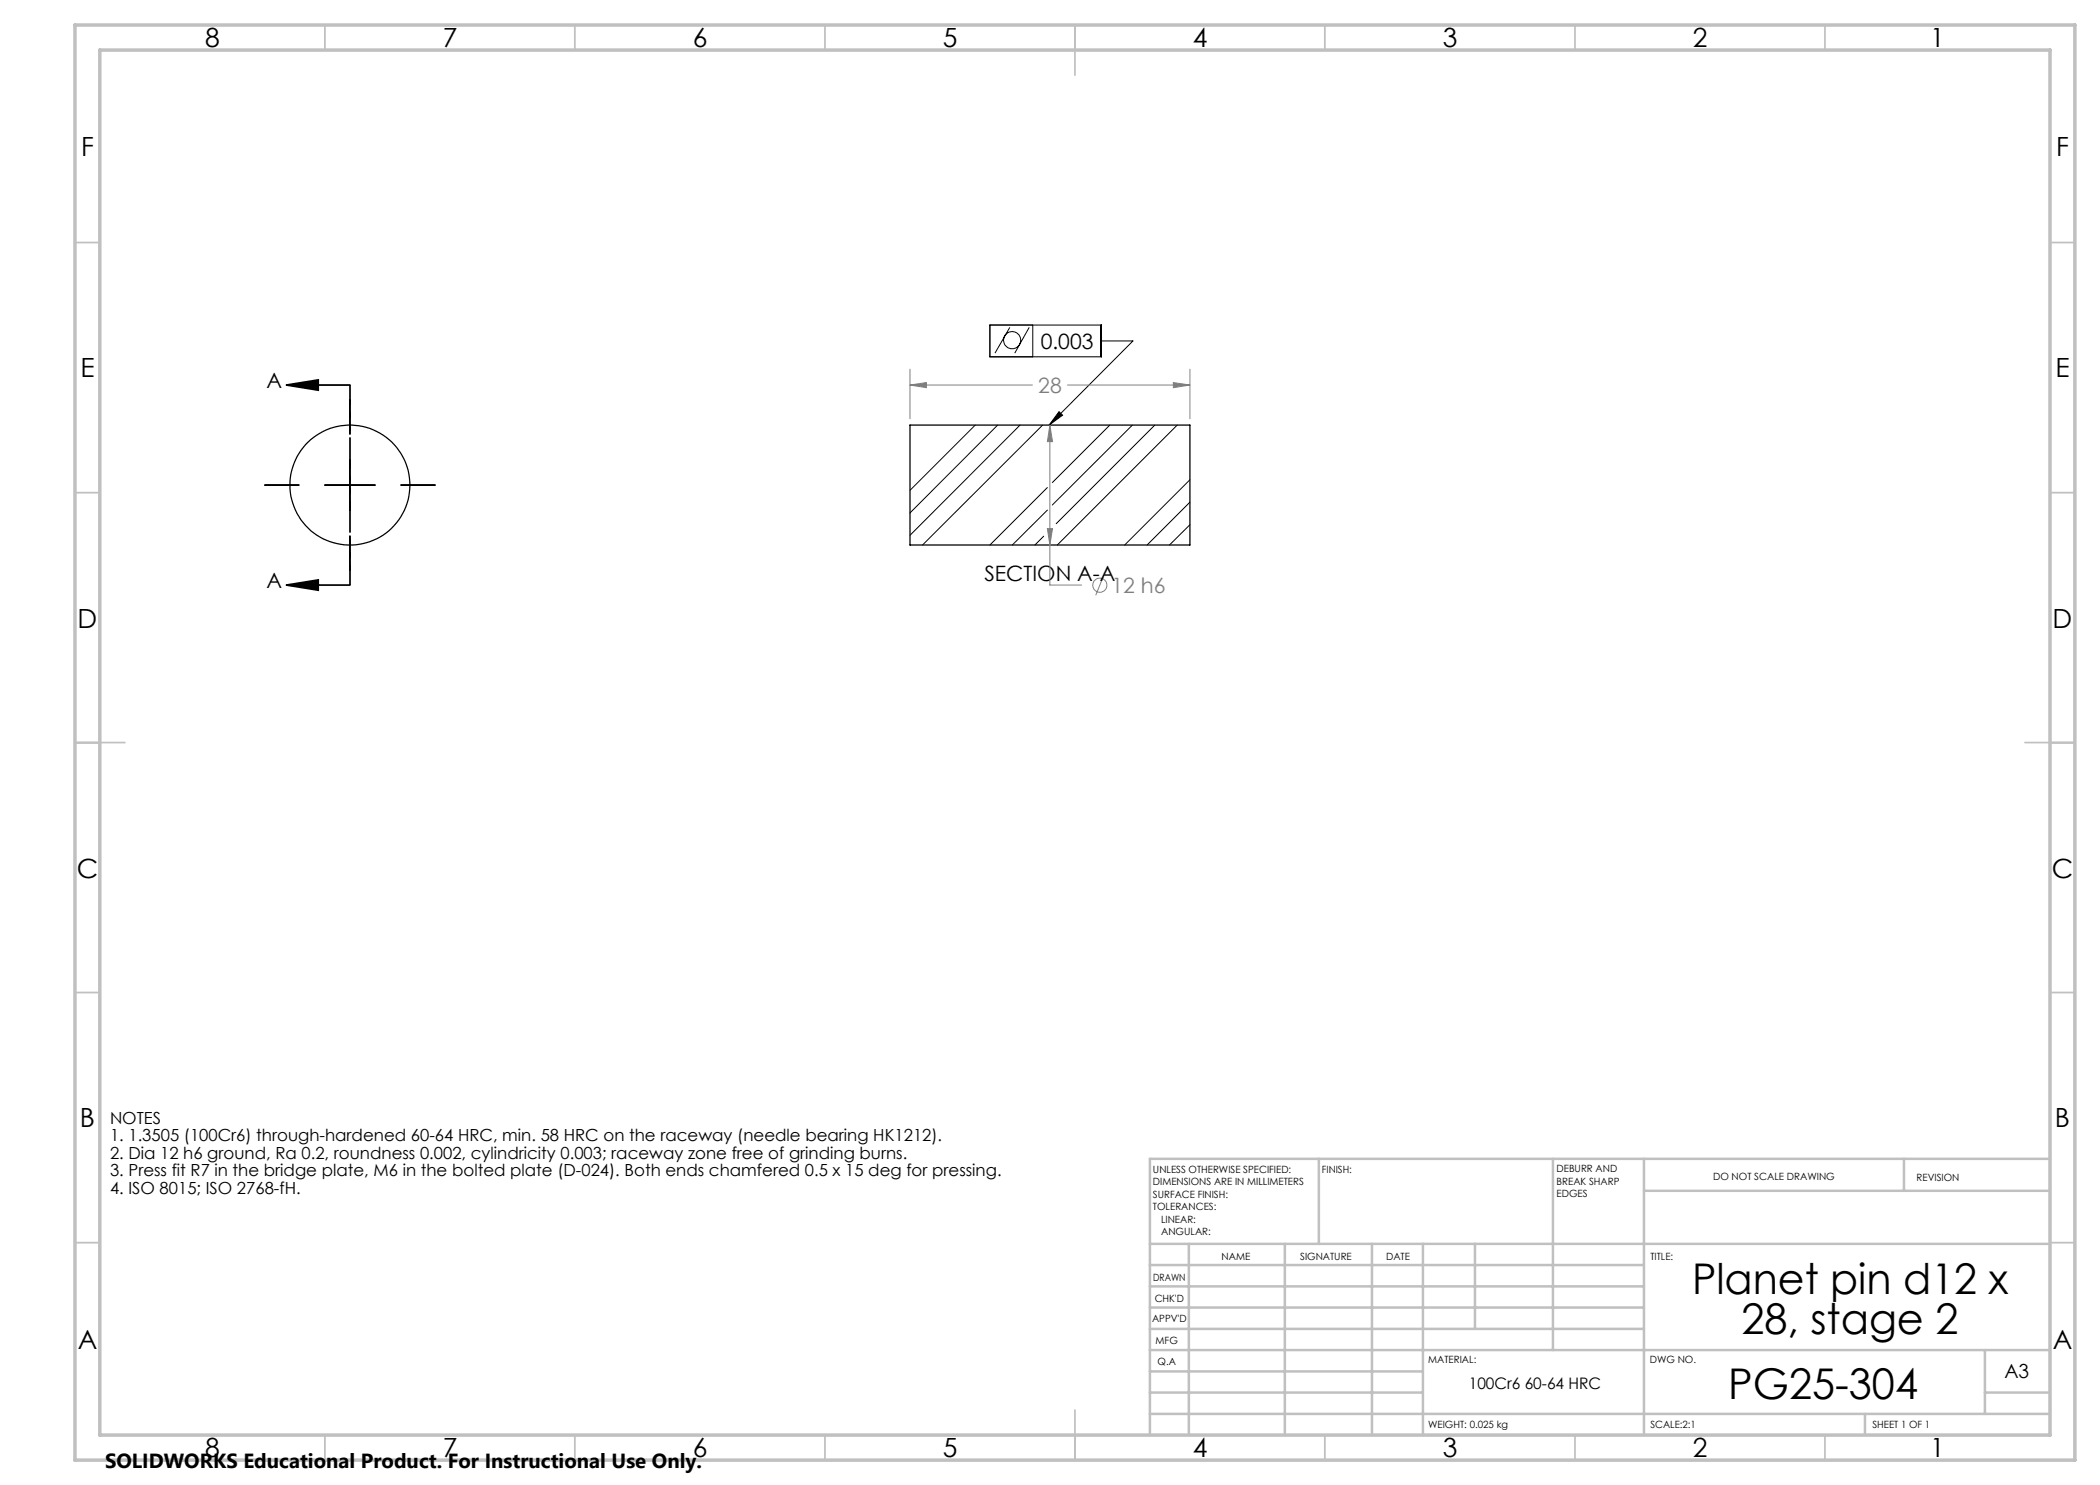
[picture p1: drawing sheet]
<svg xmlns="http://www.w3.org/2000/svg" width="420mm" height="297mm" viewBox="0 0 420 297" stroke-linecap="round" stroke-linejoin="round" font-family="sans-serif">
<g fill="none" stroke="#000" stroke-width=".25">
<path d="M182 85h56v24h-56z"/>
<circle cx="70" cy="97" r="12"/>
</g>
<g fill="none" stroke="#000" stroke-width=".2">
<path d="M70 79.9v7M198 65h22.2v6.4h-22.2zM202 65.5l-3 5.1M205.8 65.5l-2.8 5.1M206.6 65v6.4M220.2 68.2h6.4l-16.8 16.8M52.9 97h6.9M64.9 97h10.2M70 91.9v10.2M80.2 97h6.9M195.1 85l-13.1 13.1M199.5 85l-17.5 17.6"/>
<path d="M204 85l-22 22.1M208.5 85l-24 24M209.5 97.5l-11.5 11.5M211.8 82.3l.7 .7-2.7 2zM222 85l-11.5 11.5M226.5 85l-16 16M231 85l-19.8 19.7M235.4 85l-23.9 24M238 96l-13.1 13M70 107.2v6.9M208.7 107.2l-1.7 1.8M209.5 102l-7 7"/>
<path d="M238 100.4l-8.6 8.6M238 104.9l-4.1 4.1"/>
<circle cx="202.4" cy="68" r="1.72"/>
</g>
<g fill="none" stroke="#808080" stroke-width=".2">
<path d="M182 77l3.3-.5v1zM182 73.8v9.9M182 77h24.5M213.5 77h24.5M234.7 76.5l3.3 .5-3.3 .5zM238 73.8v9.9M210 85l.5 3.3h-1zM210 85v32h6.3M209.5 105.7h1l-.5 3.3zM220.8 115l-1.7 4.1"/>
<circle cx="220" cy="117" r="1.41"/>
</g>
<path d="M57.3 77l6.3-1v2zM57.3 77h12.7M57.3 117l6.3-1v2zM57.3 117h12.7" fill="none" stroke="#000" stroke-width=".35"/>
<path d="M70 77v40" fill="none" stroke="#000" stroke-width=".35" stroke-dasharray="6.3 1.3 1.3 1.3 1.3 1.3" stroke-dashoffset="2.2" stroke-linecap="butt"/>
<g fill="none" stroke="#c0c0c0" stroke-width=".35">
<path d="M65 5v5M115 5v5M165 5v5M215 5v10M265 5v5M315 5v5M365 5v5M15 48.5h5M410 48.5h5M15 98.5h5M410 98.5h5M15 148.5h10"/>
<path d="M405 148.5h10M15 198.5h5M410 198.5h5M15 248.5h5M410 248.5h5M65 287v5M115 287v5M165 287v5M215 282v10M265 287v5M315 287v5M365 287v5"/>
</g>
<g fill="none" stroke="#c0c0c0" stroke-width=".5">
<path d="M263.8 231.8v17M310.6 231.8v38.2M328.8 231.8v55.2M328.8 238.2h81.2M380.8 231.8v6.4M410 231.8h-180v55.2M230 248.8h180M230 257.3h98.8M230 253h98.8M237.8 248.8v38.2M257 248.8v38.2M274.4 248.8v38.2"/>
<path d="M284.6 248.8v38.2M295 248.8v17M230 265.8h98.8M230 261.5h98.8M230 278.5h54.6M230 274.3h54.6M230 270h180M397 278.5h13M397 270v12.8M230 282.8h180M373 282.8v4.2"/>
</g>
<path d="M15 5h400v287h-400zM20 10h390v277h-390z" fill="none" stroke="#c0c0c0" stroke-width=".7"/>
<g fill="#000">
<path d="M211.8 82.3l.7 .7-2.7 2z"/>
<path d="M57.3 77l6.3-1v2zM57.3 117l6.3-1v2z"/>
</g>
<path d="M210 85l.5 3.3h-1zM209.5 105.7h1l-.5 3.3zM182 77l3.3-.5v1zM234.7 76.5l3.3 .5-3.3 .5z" fill="#808080"/>
<g font-size="8.5">
<text x="338.4" y="258.8">Planet pin d12 x</text>
<text x="348.3" y="266.9">28, stage 2</text>
<text x="345.6" y="279.7">PG25-304</text>
</g>
<g font-size="5.3">
<text x="41" y="9.5">8</text>
<text x="88.5" y="9.5">7</text>
<text x="138.5" y="9.5">6</text>
<text x="188.5" y="9.5">5</text>
<text x="238.5" y="9.5">4</text>
<text x="288.5" y="9.5">3</text>
<text x="338.5" y="9.5">2</text>
<text x="386" y="9.5">1</text>
<text x="16.2" y="31.3">F</text>
<text x="411.2" y="31.3">F</text>
<text x="16.1" y="75.5">E</text>
<text x="411.1" y="75.5">E</text>
<text x="15.5" y="125.5">D</text>
<text x="410.5" y="125.5">D</text>
<text x="15.4" y="175.5">C</text>
<text x="410.4" y="175.5">C</text>
<text x="16" y="225.5">B</text>
<text x="411" y="225.5">B</text>
<text x="15.5" y="269.8">A</text>
<text x="410.5" y="269.8">A</text>
<text x="41" y="291.5">8</text>
<text x="88.5" y="291.5">7</text>
<text x="138.5" y="291.5">6</text>
<text x="188.5" y="291.5">5</text>
<text x="238.5" y="291.5">4</text>
<text x="288.5" y="291.5">3</text>
<text x="338.5" y="291.5">2</text>
<text x="386" y="291.5">1</text>
</g>
<g font-size="4.2">
<text x="208.1" y="69.8">0.003</text>
<text x="53.3" y="77.7">A</text>
<text x="53.3" y="117.7">A</text>
<text x="196.9" y="116.2">SECTION A-A</text>
</g>
<g font-size="4.2" fill="#808080">
<text x="207.7" y="78.6">28</text>
<text x="222.3" y="118.6">12 h6</text>
</g>
<text font-size="4.1" x="21" y="293.7">SOLIDWORKS Educational Product. For Instructional Use Only.</text>
<text font-size="3.9" x="400.9" y="275.5">A3</text>
<g font-size="3.3">
<text x="22" y="224.8">NOTES</text>
<text x="22" y="228.3">1. 1.3505 (100Cr6) through-hardened 60-64 HRC, min. 58 HRC on the raceway (needle bearing HK1212).</text>
<text x="22" y="231.8">2. Dia 12 h6 ground, Ra 0.2, roundness 0.002, cylindricity 0.003; raceway zone free of grinding burns.</text>
<text x="22" y="235.3">3. Press fit R7 in the bridge plate, M6 in the bolted plate (D-024). Both ends chamfered 0.5 x 15 deg for pressing.</text>
<text x="22" y="238.8">4. ISO 8015; ISO 2768-fH.</text>
</g>
<text font-size="3.2" x="293.8" y="277.9">100Cr6 60-64 HRC</text>
<g font-size="2">
<text x="230.6" y="234.6">UNLESS OTHERWISE SPECIFIED:</text>
<text x="230.6" y="237.1">DIMENSIONS ARE IN MILLIMETERS</text>
<text x="230.6" y="239.6">SURFACE FINISH:</text>
<text x="264.4" y="234.6">FINISH:</text>
<text x="311.3" y="234.5">DEBURR AND</text>
<text x="311.3" y="237">BREAK SHARP</text>
<text x="311.3" y="239.5">EDGES</text>
<text x="342.6" y="236">DO NOT SCALE DRAWING</text>
<text x="383.3" y="236.2">REVISION</text>
<text x="230.6" y="242.1">TOLERANCES:</text>
<text x="232.2" y="244.6">LINEAR:</text>
<text x="232.2" y="247.1">ANGULAR:</text>
<text x="244.3" y="252">NAME</text>
<text x="260" y="251.9">SIGNATURE</text>
<text x="277.2" y="251.9">DATE</text>
<text x="330.1" y="251.9">TITLE:</text>
<text x="230.6" y="256.1">DRAWN</text>
<text x="230.9" y="260.3">CHK'D</text>
<text x="230.4" y="264.4">APPV'D</text>
<text x="231.1" y="268.8">MFG</text>
<text x="231.5" y="273">Q.A</text>
<text x="285.6" y="272.5">MATERIAL:</text>
<text x="330" y="272.5">DWG NO.</text>
<text x="285.6" y="285.5">WEIGHT: 0.025 kg</text>
<text x="330.1" y="285.6">SCALE:2:1</text>
<text x="374.5" y="285.6">SHEET 1 OF 1</text>
</g>
</svg>
